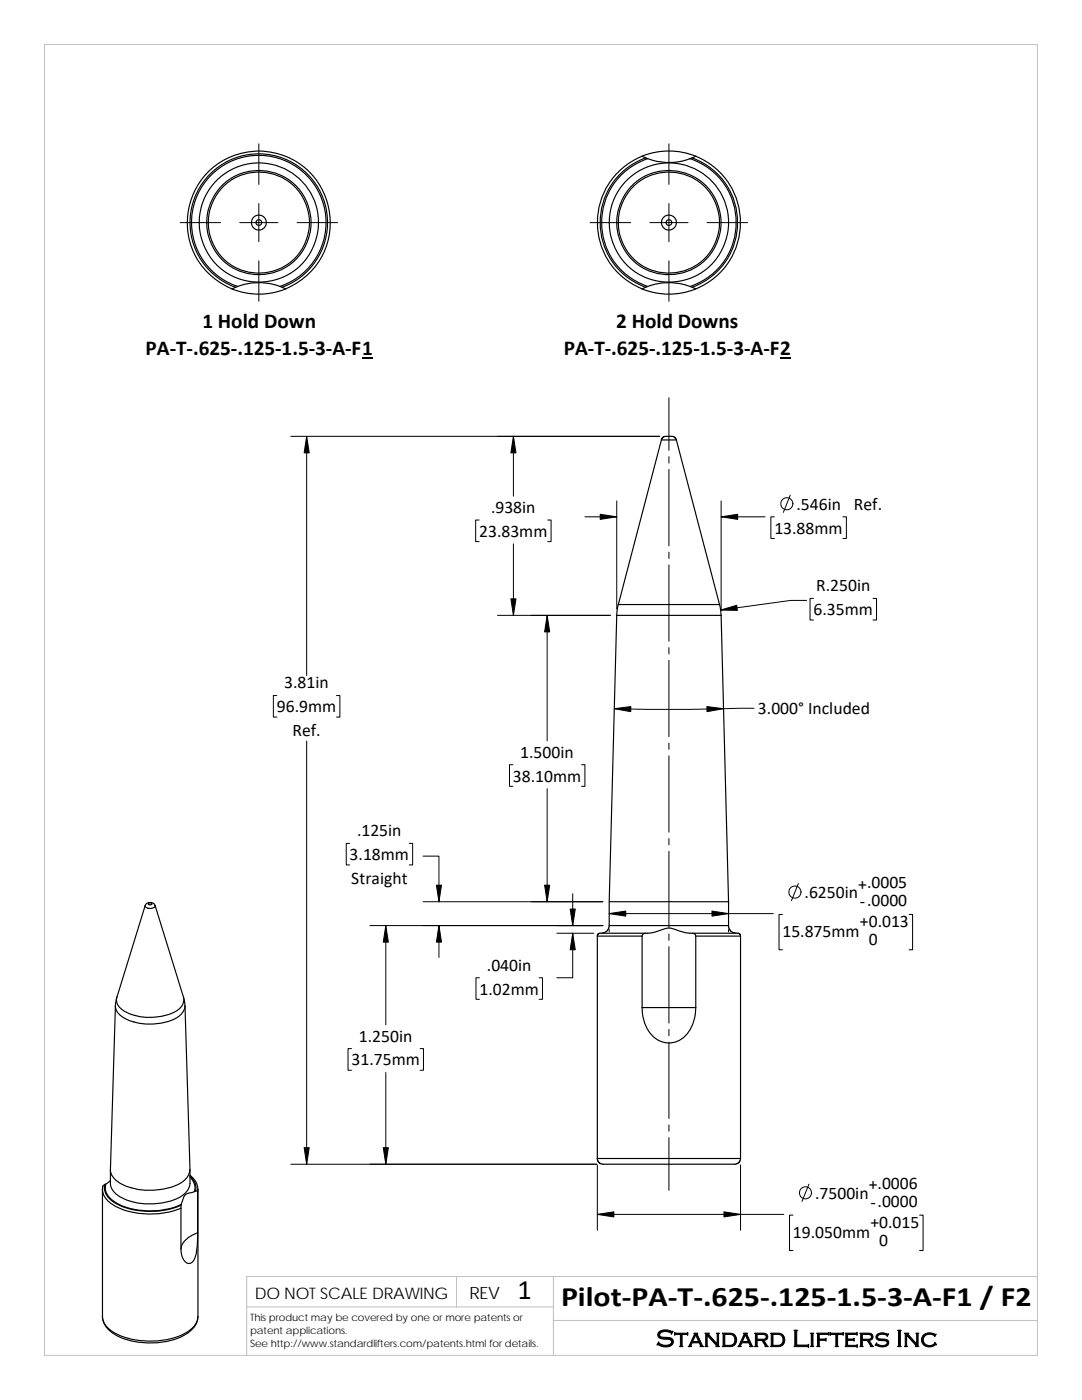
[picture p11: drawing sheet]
<svg xmlns="http://www.w3.org/2000/svg" width="216mm" height="279mm" viewBox="0 0 216 279" stroke-linecap="round" stroke-linejoin="round" font-family="sans-serif">
<path d="M8.9 8.9h198.1v261.6h-198.1zM91.1 254.8v6M110.4 254.8v15.7M207 254.8h-157.8v15.7M49.2 260.8h61.2M110.4 263.5h96.6" fill="none" stroke="#c0c0c0" stroke-width=".2"/>
<g fill="none" stroke="#000" stroke-width=".23">
<path d="M124.5 34.4a14.2 14.2 0 0 1 4.7-2.7 12.8 12.8 0 0 0 8.6 0 13.4 13.4 0 0 1 9.1 12.8 13.4 13.4 0 0 1-9.2 12.7 12 12 0 0 0-8.5 0 13.4 13.4 0 0 1-4.7-22.8zM128.1 31.2a14.3 14.3 0 0 0-8.9 13.2 14.3 14.3 0 0 0 8.9 13.3M128.1 31.2l.7 .3M128.1 31.2a14.2 14.2 0 0 1 10.7 0M128.8 31.5a13.7 13.7 0 0 0-9 12.9 13.7 13.7 0 0 0 9 12.9M128.8 31.5l.4 .2M138.1 31.5a13.7 13.7 0 0 1 9.1 12.9 13.7 13.7 0 0 1-9.1 12.9M138.8 31.2a14.3 14.3 0 0 1 8.9 13.2 14.3 14.3 0 0 1-8.9 13.3M138.8 31.2l-1.1 .5M47 57.3a13.7 13.7 0 0 1-6.4-21.1 13.7 13.7 0 0 1 22.1 0 13.7 13.7 0 0 1-6.4 21.1M47.4 57.2l-1.1 .5M47.4 57.2a12 12 0 0 1 8.5 0"/>
<path d="M55.9 57.1a13.4 13.4 0 0 0 6.5-20.6 13.4 13.4 0 0 0-21.7 0 13.4 13.4 0 0 0 6.7 20.7M55.9 57.2l.4 .1M56.3 57.3l.7 .4a14.3 14.3 0 0 1-10.7 0M57 57.6a14.3 14.3 0 0 0 6-21.9 14.3 14.3 0 0 0-22.7 .1 14.3 14.3 0 0 0 6 21.9M128.1 57.7a14.2 14.2 0 0 0 10.7 0M128.8 57.3l-.7 .4M129.2 57.2l-.4 .1M137.7 57.2l.4 .1M138.1 57.3l.7 .4M132 87.8l-8.6 32.9M132 87.8h3M135 87.8l8.6 32.9h-20.2"/>
<path d="M135 87.8l-.2-.4-.5-.3h-1.4l-.5 .1-.4 .6M123.1 122.8l-1.5 57.2v4.7M123.1 122.8h20.8M123.4 120.7l-.3 2.1M143.6 120.6l.3 2.2M143.9 122.8l1.5 57.2M121.6 180h23.8M145.4 180v4.7M23.3 199l-.3 1.7M29 180.7l-5.7 18.3a2.3 2.3 0 0 0 1.3 2.7 10.8 10.8 0 0 0 10.9-.1 2.43 2.43 0 0 0 1.1-2.6M29 180.7a1.1 1.1 0 0 1 1-.6 1.1 1.1 0 0 1 .9 .6M29.6 180.3l.5-.1 .3 .2a.38 .38 0 0 1-.4 .2 .38 .38 0 0 1-.4-.3z"/>
<path d="M30.9 180.7a.87 .87 0 0 1-1.1 .6l-.7-.2-.1-.4M30.9 180.7l5.7 18.3M36.6 199l.3 1.7M119.2 186.8v44.4M119.2 186.8h8.9M121.6 184.7l-.1 .5-.3 .5-.6 .4-.6 .1M121.6 184.7h23.8M128.1 186.8v14.3M128.1 186.8a1.1 1.1 0 0 1 1.3-.6l1.5-.2a4.6 4.6 0 0 1 3.6-.6 7.4 7.4 0 0 0 3.6 .8h.1a.62 .62 0 0 1 .6 .6M128.8 186.2h-9.2l-.3 .2-.1 .4M138.1 186.2h9.2l.3 .2 .2 .4M138.8 186.8h9"/>
<path d="M138.8 186.8v14.3M145.4 184.7l.1 .6 .4 .5 .5 .4h.5M147.8 186.8v44.4M23 200.7l-1 32.7a3.5 3.5 0 0 0 2.3 2.9 13.3 13.3 0 0 0 12.2-.5 3.2 3.2 0 0 0 1.4-2.4l-1-32.7M36.9 200.7a3.3 3.3 0 0 1-2.5 2.9 10.9 10.9 0 0 1-10.6-1.1 2.26 2.26 0 0 1-.8-1.8M128.1 201.1a7.1 7.1 0 0 0 3.9 6.8 4.7 4.7 0 0 0 5.9-2.8l.5-1.3 .3-1.4 .1-1.3M128.1 201.1h10.7M20.9 236.4a1.01 1.01 0 0 0-.4 1.3 5.6 5.6 0 0 0 4 3.7 17 17 0 0 0 11.6-.3M20.9 236.4a3.3 3.3 0 0 0 2.1 3.7 15.6 15.6 0 0 0 13.2 .4v-.1M21.1 236.3l-.2 .1M22 233.5v2.7a3.5 3.5 0 0 0 2.3 2.8 13.3 13.3 0 0 0 11.9-.3 3.3 3.3 0 0 0 1.7-2.5v-2.7M22 235.6l-.9 .7a2.87 2.87 0 0 0 1.4 3.3 14.6 14.6 0 0 0 12.4 1.3l1.3-.5 .2-.7a1.75 1.75 0 0 1 1.9-1.7l.5-.2"/>
<path d="M37.9 234.5a3.6 3.6 0 0 1 1.6 2.8M37.9 234.9l.1 .1a2.74 2.74 0 0 1 .8 2.8M37.9 234.7l.2 .2a2.79 2.79 0 0 1 .9 2.8M38.8 237.8l.4-.1 .2 .2M39.4 237.9v8.1M39.5 237.3v25.4a4.2 4.2 0 0 1-2.8 3.5 16.3 16.3 0 0 1-13.9-.2 4 4 0 0 1-2.4-3.3v-25.3M39.5 237.4l-.1 .5M119.2 231.2l.1 .4 .2 .5 .8 .2h26.3l.9-.3 .3-.8M119.2 231.2h28.6M36.1 241.1v8.2M36.1 240.5v.6M39.4 246a14.8 14.8 0 0 1-.6 5.2 1.15 1.15 0 0 1-1 .9 1.15 1.15 0 0 1-1.2-.8l-.3-.8-.2-1.2"/>
<path d="M39.4 246a4.5 4.5 0 0 0-3.3 3.3M20.4 262.7a4.8 4.8 0 0 0 3.4 4.1 15.7 15.7 0 0 0 13.6-.7 4.1 4.1 0 0 0 2.1-3.3"/>
<circle cx="51.7" cy="44.4" r=".58"/>
<circle cx="51.7" cy="44.4" r="1.49"/>
<circle cx="51.7" cy="44.4" r="10.1"/>
<circle cx="51.7" cy="44.4" r="11.9"/>
<circle cx="51.7" cy="44.4" r="10.4"/>
<circle cx="133.5" cy="44.4" r="1.5"/>
<circle cx="133.5" cy="44.4" r=".57"/>
<circle cx="133.5" cy="44.4" r="11.9"/>
<circle cx="133.5" cy="44.4" r="10.4"/>
<circle cx="133.5" cy="44.4" r="10.1"/>
</g>
<g fill="none" stroke="#000" stroke-width=".2">
<path d="M51.6 28.7v8.1M133.5 28.7v8.1M35.9 44.4h8.1M47.8 44.4h7.7M51.6 40.6v7.6M51.6 52v8.1M59.3 44.4h8.1M117.8 44.4h8.1M129.7 44.4h7.6M133.5 40.6v7.6M133.5 52v8.1M141.1 44.4h8.1"/>
<path d="M133.5 79.4v10.5M58 87.1h73.6M61.2 87.1v47.7M102.4 87.1v11.9M123.1 100v21.5M133.5 91.1v1.3M133.5 93.7v15.2M143.9 100v21.5M157.7 98.8l-1.4 3.5M95.6 103.8h-.7v4.3h.7M102.4 108.5v14.3M109.3 103.8h.7v4.3h-.7"/>
<path d="M116.7 103.1h6.4M133.5 110.2v1.3M133.5 112.7v15.3M143.9 103.1h8.8M154.5 103.1h-.7v4.4h.7M161 119.8h-3.2l-14 2M162.3 119.4h-.7v4.3h.7M168.2 103.1h.7v4.4h-.7M174.2 119.4h.7v4.3h-.7M55.2 138.8h-.7v4.3h.7M67.1 138.8h.7v4.3h-.7M99.3 122.8h22.5"/>
<path d="M109.2 122.8v25M133.5 129.2v1.3M133.5 131.8v15.2M61.2 147.9v84.4M102.3 152.6h-.6v4.3h.6M109.2 157.4v22.6M116 152.6h.7v4.3h-.7M133.5 148.3v1.3M133.5 150.8v15.3M150.5 141.4h-5.8a405.1 405.1 0 0 1-22.1 0M69.8 168.3h-.7v4.3h.7M81.7 168.3h.6v4.3h-.6"/>
<path d="M84.4 170.9h3.2v9.1M84.4 180h35.9M114.3 178.4v6.3M133.5 167.3v1.3M133.5 169.9v15.2M159.3 176.3l-1.4 3.4M73.8 184.7h46.5M77 184.7v19.8M87.6 184.7v6.4M95.7 195.1h-.7v4.3h.7M107.6 195.1h.6v4.3h-.6M111.1 186.2h7.4"/>
<path d="M114.3 186.2v8.9h-3.2M121.6 182.3h32.7M121.6 185.5v.5M133.5 186.4v1.3M133.5 188.9v15.3M145.4 185.5v.5M156.1 182.5h-.7v7h.7M181.4 182.5h.7v7h-.7M70.1 209.3h-.7v4.3h.7M77 214v18.3M83.8 209.3h.7v4.3h-.7M133.5 205.4v1.3"/>
<path d="M133.5 208v15.2M58 232.3h61.1M119.2 232.5v13M133.5 224.5v1.3M133.5 227v10.6M147.8 232.5v13M161.4 236.3l-1.4 3.5M119.2 242.4h37.2M158.2 242.5h-.7v7.1h.7M183.5 242.5h.7v7.1h-.7"/>
<circle cx="157" cy="100.5" r="1.21"/>
<circle cx="158.6" cy="178" r="1.21"/>
<circle cx="160.7" cy="238.1" r="1.21"/>
</g>
<g fill="#000" stroke="#000" stroke-width=".2">
<path d="M61.2 87.1l.5 3.3h-1z" fill-rule="evenodd"/>
<path d="M102.4 87.1l.6 3.3h-1.1z" fill-rule="evenodd"/>
<path d="M119.8 102.6l3.3 .5-3.3 .6z" fill-rule="evenodd"/>
<path d="M143.9 103.1l3.3-.5v1.1z" fill-rule="evenodd"/>
<path d="M101.9 119.5h1.1l-.6 3.3z" fill-rule="evenodd"/>
<path d="M109.2 122.8l.5 3.3h-1z" fill-rule="evenodd"/>
<path d="M143.8 121.8l3.2-1 .1 1z" fill-rule="evenodd"/>
<path d="M122.6 141.4l3.3-.4v1z" fill-rule="evenodd"/>
<path d="M141.1 141l3.3 .4-3.3 .6z" fill-rule="evenodd"/>
<path d="M87.1 176.7h1l-.5 3.3z" fill-rule="evenodd"/>
<path d="M108.7 176.7h1l-.5 3.3z" fill-rule="evenodd"/>
<path d="M77 184.7l.5 3.3h-1z" fill-rule="evenodd"/>
<path d="M87.6 184.7l.5 3.3h-1z" fill-rule="evenodd"/>
<path d="M114.3 186.2l.5 3.3h-1z" fill-rule="evenodd"/>
<path d="M113.8 181.4h1l-.5 3.3z" fill-rule="evenodd"/>
<path d="M121.6 182.3l3.3-.5v1z" fill-rule="evenodd"/>
<path d="M142.1 181.8l3.3 .5-3.3 .5z" fill-rule="evenodd"/>
<path d="M60.7 229h1l-.5 3.3z" fill-rule="evenodd"/>
<path d="M76.5 229h1l-.5 3.3z" fill-rule="evenodd"/>
<path d="M119.2 242.4l3.3-.5v1z" fill-rule="evenodd"/>
<path d="M144.5 241.9l3.3 .5-3.3 .5z" fill-rule="evenodd"/>
</g>
<path d="M72.2 71.4h2.2M155.7 71.4h2.1" fill="none" stroke="#000" stroke-width=".28"/>
<g font-size="5.6">
<text x="103.3" y="259.2">1</text>
<text x="112" y="260.7">Pilot‐PA‐T‐.625‐.125‐1.5‐3‐A‐F1 / F2</text>
</g>
<text font-size="4.9" x="130.9" y="268.8">Standard Lifters Inc</text>
<g font-size="4.2">
<text x="40.4" y="65.6">1 Hold Down</text>
<text x="123" y="65.6">2 Hold Downs</text>
<text x="29.1" y="70.8">PA‐T‐.625‐.125‐1.5‐3‐A‐F1</text>
<text x="112.5" y="70.8">PA‐T‐.625‐.125‐1.5‐3‐A‐F2</text>
</g>
<g font-size="3.5">
<text x="158.9" y="101.7">.546in</text>
<text x="170.4" y="101.7">Ref.</text>
<text x="95.6" y="107.1">23.83mm</text>
<text x="98" y="102.4">.938in</text>
<text x="154.5" y="106.5">13.88mm</text>
<text x="162.9" y="118">R.250in</text>
<text x="162.3" y="122.8">6.35mm</text>
<text x="56.7" y="137.4">3.81in</text>
<text x="55.2" y="142.2">96.9mm</text>
<text x="151.2" y="142.6">3.000° Included</text>
<text x="58.4" y="146.9">Ref.</text>
<text x="102.3" y="156">38.10mm</text>
<text x="103.8" y="151.2">1.500in</text>
<text x="71.2" y="166.9">.125in</text>
<text x="69.8" y="171.7">3.18mm</text>
<text x="70.1" y="176.4">Straight</text>
<text x="160.5" y="179.2">.6250in</text>
<text x="171.3" y="177.5">+.0005</text>
<text x="171.6" y="185.1">+0.013</text>
<text x="171.6" y="181.1">‐.0000</text>
<text x="156.1" y="187.1">15.875mm</text>
<text x="173.4" y="188.6">0</text>
<text x="97.2" y="193.7">.040in</text>
<text x="95.7" y="198.5">1.02mm</text>
<text x="71.6" y="207.9">1.250in</text>
<text x="70.1" y="212.6">31.75mm</text>
<text x="162.7" y="239.2">.7500in</text>
<text x="173.4" y="237.6">+.0006</text>
<text x="173.7" y="245.1">+0.015</text>
<text x="173.7" y="241.1">‐.0000</text>
<text x="158.2" y="247.1">19.050mm</text>
<text x="175.5" y="248.6">0</text>
</g>
<text font-size="3.4" x="93.7" y="259.2">REV</text>
<text font-size="3.2" x="50.8" y="259.3">DO NOT SCALE DRAWING</text>
<g font-size="2">
<text x="49.9" y="263.7">This product may be covered by one or more patents or</text>
<text x="49.9" y="266.2">patent applications.</text>
<text x="49.9" y="268.8">See http://www.standardlifters.com/patents.html for details.</text>
</g>
</svg>
